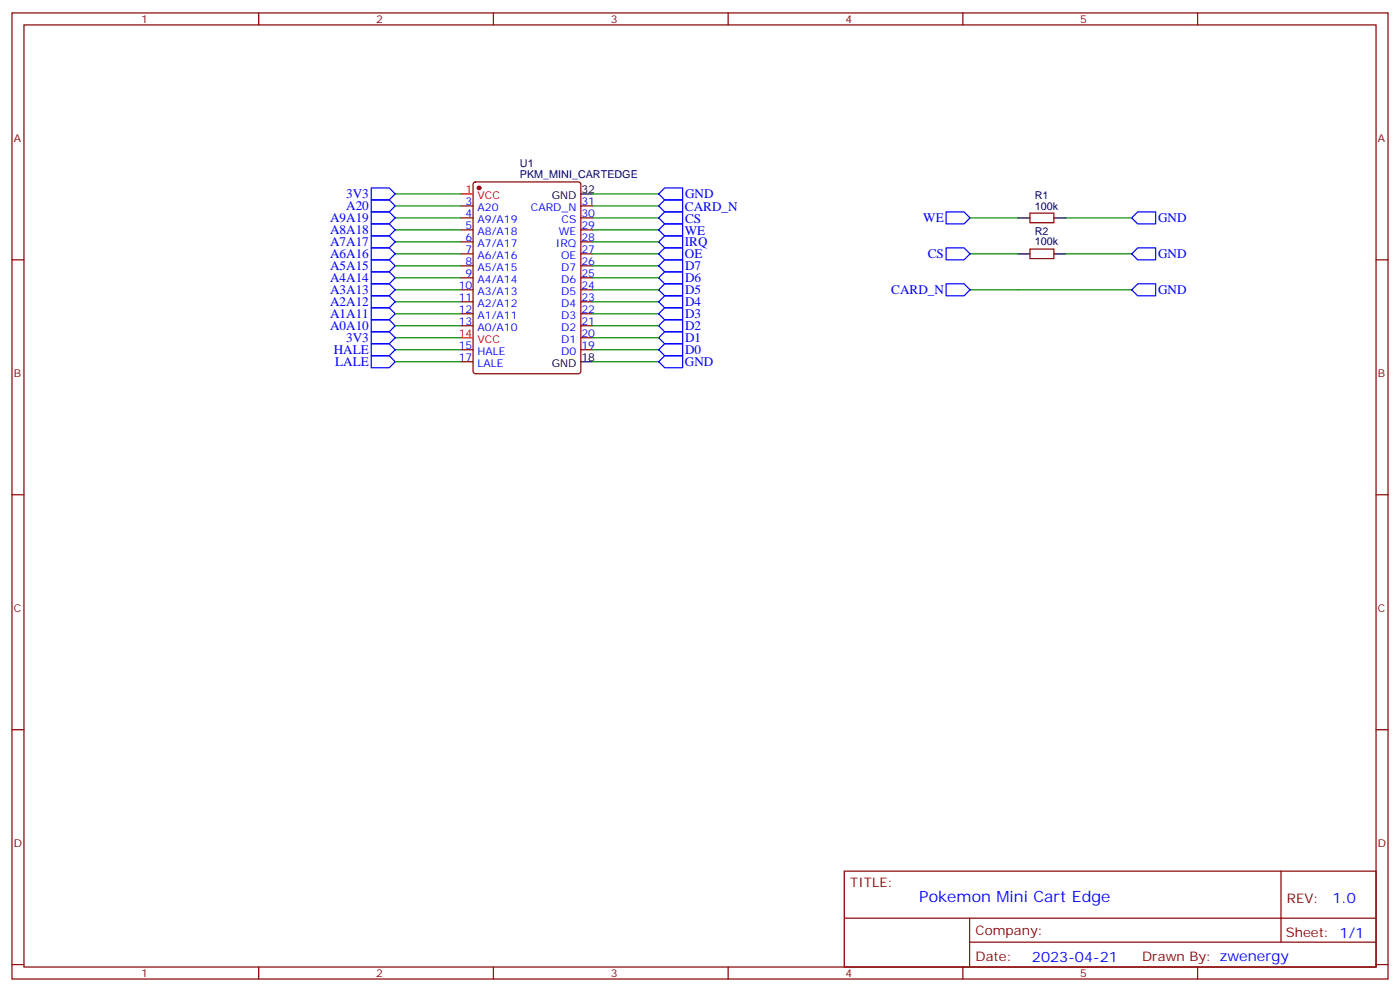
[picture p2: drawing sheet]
<svg xmlns="http://www.w3.org/2000/svg" width="412mm" height="292mm" viewBox="0 0 412 292" stroke-linecap="round" stroke-linejoin="round" font-family="sans-serif">
<g fill="none" stroke="#870000" stroke-width=".35">
<path d="M3.5 3.8h405.4v284.3h-405.4zM7.1 7.3h398.2v277.3h-398.2zM76.2 3.8v3.5M145.3 3.8v3.5M214.5 3.8v3.5M283.6 3.8v3.5M352.8 3.8v3.5M139.6 53.8l.5-.2h30.3l.6 .4 .1 55.3-.5 .6-30.5 .1-.7-.5-.1-55.2zM3.5 76.5h3.6M135.8 60.6h3.5M135.8 64.1h3.5M135.8 67.7h3.5"/>
<path d="M135.8 71.2h3.5M135.8 74.7h3.5M135.8 78.2h3.5M171.1 60.6h3.5M171.1 64.1h3.5M171.1 67.7h3.5M171.1 71.2h3.5M171.1 74.7h3.5M171.1 78.2h3.5M303.4 62.7h7v2.8h-7zM303.4 73.3h7v2.8h-7zM405.3 76.5h3.6"/>
<path d="M135.8 81.8h3.5M135.8 85.3h3.5M135.8 88.8h3.5M135.8 92.4h3.5M135.8 95.9h3.5M171.1 81.8h3.5M171.1 85.3h3.5M171.1 88.8h3.5M171.1 92.4h3.5M171.1 95.9h3.5M171.1 99.4h3.5M135.8 102.9h3.5"/>
<path d="M135.8 106.5h3.5M171.1 102.9h3.5M3.5 145.6h3.6M405.3 145.6h3.6M3.5 214.8h3.6M405.3 214.8h3.6M248.7 256.4h156.6v28.2h-156.6zM377.3 256.4v20.9M248.7 270.2h156.5M285.6 277.3h119.6M285.6 270.2v14.2M3.5 283.9h3.6"/>
<path d="M76.2 284.6v3.5M145.3 284.6v3.5M214.5 284.6v3.5M283.6 284.6v3.5M352.8 284.6v3.5M405.3 283.9h3.6"/>
</g>
<circle cx="141.1" cy="55.3" r=".53" fill="#870000" stroke="#870000" stroke-width=".35"/>
<path d="M135.8 57.1h3.5M135.8 99.4h3.5" fill="none" stroke="#f00" stroke-width=".35"/>
<path d="M171.1 57.1h3.5M299.9 64.1h3.5M299.9 74.7h3.5M310.4 64.1h3.6M310.4 74.7h3.6M171.1 106.5h3.5" fill="none" stroke="#000" stroke-width=".35"/>
<g fill="none" stroke="#00f" stroke-width=".35">
<path d="M109.4 55.3h5.3l1.7 1.8-1.7 1.7h-5.3zM109.4 58.8h5.3l1.7 1.8-1.7 1.8h-5.3zM194 57.1l1.8-1.8h5.3v3.5h-5.3zM109.4 65.9h5.3l1.7 1.8-1.7 1.7h-5.3zM109.4 62.4h5.3l1.7 1.7-1.7 1.8h-5.3zM109.4 76.5h5.3l1.7 1.7-1.7 1.8h-5.3zM109.4 73h5.3l1.7 1.7-1.7 1.8h-5.3zM109.4 69.4h5.3l1.7 1.8-1.7 1.8h-5.3zM194 60.6l1.8-1.8h5.3v3.6h-5.3zM194 64.1l1.8-1.7h5.3v3.5h-5.3zM194 78.2l1.8-1.7h5.3v3.5h-5.3zM194 74.7l1.8-1.7h5.3v3.5h-5.3z"/>
<path d="M194 71.2l1.8-1.8h5.3v3.6h-5.3zM195.8 65.9h5.3v3.5h-5.3l-1.8-1.7zM278.7 62.4h5.3l1.8 1.7-1.8 1.8h-5.3zM278.7 73h5.3l1.8 1.7-1.8 1.8h-5.3zM333.4 64.1l1.7-1.7h5.3v3.5h-5.3zM333.4 74.7l1.7-1.7h5.3v3.5h-5.3zM109.4 80h5.3l1.7 1.8-1.7 1.7h-5.3zM109.4 90.6h5.3l1.7 1.8-1.7 1.7h-5.3zM109.4 94.1h5.3l1.7 1.8-1.7 1.7h-5.3zM109.4 87.1h5.3l1.7 1.7-1.7 1.8h-5.3zM109.4 83.5h5.3l1.7 1.8-1.7 1.8h-5.3zM109.4 97.6h5.3l1.7 1.8-1.7 1.8h-5.3z"/>
<path d="M194 81.8l1.8-1.8h5.3v3.5h-5.3zM194 92.4l1.8-1.8h5.3v3.5h-5.3zM194 95.9l1.8-1.8h5.3v3.5h-5.3zM194 88.8l1.8-1.7h5.3v3.5h-5.3zM194 85.3l1.8-1.8h5.3v3.6h-5.3zM195.8 97.6h5.3v3.6h-5.3l-1.8-1.8zM278.7 83.5h5.3l1.8 1.8-1.8 1.8h-5.3zM333.4 85.3l1.7-1.8h5.3v3.6h-5.3zM109.4 104.7h5.3l1.7 1.8-1.7 1.7h-5.3zM109.4 101.2h5.3l1.7 1.7-1.7 1.8h-5.3zM194 106.5l1.8-1.8h5.3v3.5h-5.3zM194 102.9l1.8-1.7h5.3v3.5h-5.3z"/>
</g>
<g fill="none" stroke="#008700" stroke-width=".35">
<path d="M116.4 57.1h19.4M174.6 57.1h19.4M116.4 60.6h19.4M116.4 67.7h19.4M116.4 64.1h19.4M116.4 78.2h19.4M116.4 74.7h19.4M116.4 71.2h19.4M174.6 60.6h19.4M174.6 67.7h19.4M174.6 64.1h19.4M174.6 78.2h19.4"/>
<path d="M174.6 74.7h19.4M174.6 71.2h19.4M285.8 64.1h14.1M285.8 74.7h14.1M314 64.1h19.4M314 74.7h19.4M116.4 81.8h19.4M116.4 92.4h19.4M116.4 95.9h19.4M116.4 88.8h19.4M116.4 85.3h19.4M116.4 99.4h19.4"/>
<path d="M174.6 81.8h19.4M174.6 92.4h19.4M174.6 95.9h19.4M174.6 88.8h19.4M174.6 85.3h19.4M174.6 99.4h19.4M285.8 85.3h47.6M116.4 106.5h19.4M116.4 102.9h19.4M174.6 106.5h19.4M174.6 102.9h19.4"/>
</g>
<text font-size="4.6" fill="#00f" x="270.8" y="265.4">Pokemon Mini Cart Edge</text>
<g font-size="4.2" fill="#00f">
<text x="392.5" y="265.7">1.0</text>
<text x="304" y="283">2023-04-21</text>
</g>
<g font-size="3.9" fill="#00f">
<text x="102" y="58.3">3V3</text>
<text x="201.8" y="58.4">GND</text>
<text x="97.2" y="65.4">A9A19</text>
<text x="102" y="61.9">A20</text>
<text x="201.8" y="62">CARD_N</text>
<text x="201.8" y="65.5">CS</text>
<text x="272" y="65.4">WE</text>
<text x="341.1" y="65.3">GND</text>
<text x="97.2" y="68.9">A8A18</text>
<text x="201.7" y="69">WE</text>
<text x="97.2" y="76">A6A16</text>
<text x="97.2" y="72.4">A7A17</text>
<text x="201.7" y="76.1">OE</text>
<text x="201.8" y="72.5">IRQ</text>
<text x="273.3" y="76">CS</text>
<text x="341.1" y="75.9">GND</text>
<text x="97.2" y="79.5">A5A15</text>
<text x="97.2" y="83">A4A14</text>
<text x="201.8" y="79.6">D7</text>
<text x="201.8" y="83.1">D6</text>
<text x="97.2" y="86.6">A3A13</text>
<text x="201.8" y="86.7">D5</text>
<text x="262.5" y="86.5">CARD_N</text>
<text x="341.1" y="86.5">GND</text>
<text x="97.2" y="93.6">A1A11</text>
<text x="97.2" y="90.1">A2A12</text>
<text x="201.8" y="93.7">D3</text>
<text x="201.8" y="90.2">D4</text>
<text x="97.2" y="97.1">A0A10</text>
<text x="102" y="100.7">3V3</text>
<text x="201.8" y="97.2">D2</text>
<text x="201.8" y="100.8">D1</text>
<text x="98.3" y="104.2">HALE</text>
<text x="98.8" y="107.7">LALE</text>
<text x="201.8" y="107.8">GND</text>
<text x="201.8" y="104.3">D0</text>
</g>
<g font-size="3.9" fill="#800">
<text x="250.5" y="261">TITLE:</text>
<text x="379.1" y="265.7">REV:</text>
<text x="287.4" y="275.2">Company:</text>
<text x="378.7" y="275.8">Sheet: 1/1</text>
<text x="287.4" y="282.9">Date:</text>
<text x="336.4" y="282.9">Drawn By: zwenergy</text>
</g>
<g font-size="3.2" fill="#800">
<text x="41.6" y="6.8">1</text>
<text x="110.8" y="6.8">2</text>
<text x="179.9" y="6.8">3</text>
<text x="249.1" y="6.8">4</text>
<text x="318.2" y="6.8">5</text>
<text x="4.1" y="41.9">A</text>
<text x="405.9" y="41.9">A</text>
<text x="4.1" y="111.1">B</text>
<text x="405.9" y="111.1">B</text>
<text x="4.1" y="180.2">C</text>
<text x="405.9" y="180.2">C</text>
<text x="4.1" y="249.3">D</text>
<text x="405.9" y="249.3">D</text>
<text x="41.6" y="287.6">1</text>
<text x="110.8" y="287.6">2</text>
<text x="179.9" y="287.6">3</text>
<text x="249.1" y="287.6">4</text>
<text x="318.2" y="287.6">5</text>
</g>
<g font-size="3.2" fill="#000080">
<text x="153.2" y="52.4">PKM_MINI_CARTEDGE</text>
<text x="153.2" y="49.2">U1</text>
<text x="304.8" y="58.5">R1</text>
<text x="304.8" y="61.7">100k</text>
<text x="304.8" y="69.1">R2</text>
<text x="304.8" y="72.2">100k</text>
</g>
<g font-size="3.2" fill="#f00">
<text x="137.2" y="56.7">1</text>
<text x="140.7" y="58.5">VCC</text>
<text x="135.1" y="99.1">14</text>
<text x="140.7" y="100.8">VCC</text>
</g>
<g font-size="3.2">
<text x="162.5" y="58.5">GND</text>
<text x="171.3" y="56.7">32</text>
<text x="162.5" y="107.9">GND</text>
<text x="171.3" y="106.1">18</text>
</g>
<g font-size="3.2" fill="#00f">
<text x="137.2" y="60.3">3</text>
<text x="137.2" y="63.8">4</text>
<text x="140.7" y="62">A20</text>
<text x="140.7" y="65.5">A9/A19</text>
<text x="156.4" y="62">CARD_N</text>
<text x="165.4" y="65.5">CS</text>
<text x="171.3" y="63.8">30</text>
<text x="171.3" y="60.3">31</text>
<text x="137.2" y="67.3">5</text>
<text x="137.2" y="70.8">6</text>
<text x="140.7" y="69.1">A8/A18</text>
<text x="164.6" y="69.1">WE</text>
<text x="171.3" y="70.8">28</text>
<text x="171.3" y="67.3">29</text>
<text x="137.2" y="74.4">7</text>
<text x="137.2" y="77.9">8</text>
<text x="140.7" y="72.6">A7/A17</text>
<text x="140.7" y="76.1">A6/A16</text>
<text x="163.8" y="72.6">IRQ</text>
<text x="165.3" y="76.1">OE</text>
<text x="171.3" y="77.9">26</text>
<text x="171.3" y="74.4">27</text>
<text x="137.2" y="81.4">9</text>
<text x="140.7" y="79.7">A5/A15</text>
<text x="140.7" y="83.2">A4/A14</text>
<text x="165.3" y="83.2">D6</text>
<text x="165.3" y="79.7">D7</text>
<text x="171.3" y="81.4">25</text>
<text x="135.1" y="84.9">10</text>
<text x="135.1" y="88.5">11</text>
<text x="140.7" y="86.7">A3/A13</text>
<text x="165.3" y="86.7">D5</text>
<text x="171.3" y="88.5">23</text>
<text x="171.3" y="84.9">24</text>
<text x="135.1" y="92">12</text>
<text x="135.1" y="95.5">13</text>
<text x="140.7" y="90.2">A2/A12</text>
<text x="140.7" y="93.8">A1/A11</text>
<text x="165.3" y="93.8">D3</text>
<text x="165.3" y="90.2">D4</text>
<text x="171.3" y="95.5">21</text>
<text x="171.3" y="92">22</text>
<text x="140.7" y="97.3">A0/A10</text>
<text x="165.3" y="100.8">D1</text>
<text x="165.3" y="97.3">D2</text>
<text x="171.3" y="99.1">20</text>
<text x="135.1" y="102.6">15</text>
<text x="135.1" y="106.1">17</text>
<text x="140.7" y="104.4">HALE</text>
<text x="140.7" y="107.9">LALE</text>
<text x="165.3" y="104.4">D0</text>
<text x="171.3" y="102.6">19</text>
</g>
</svg>
